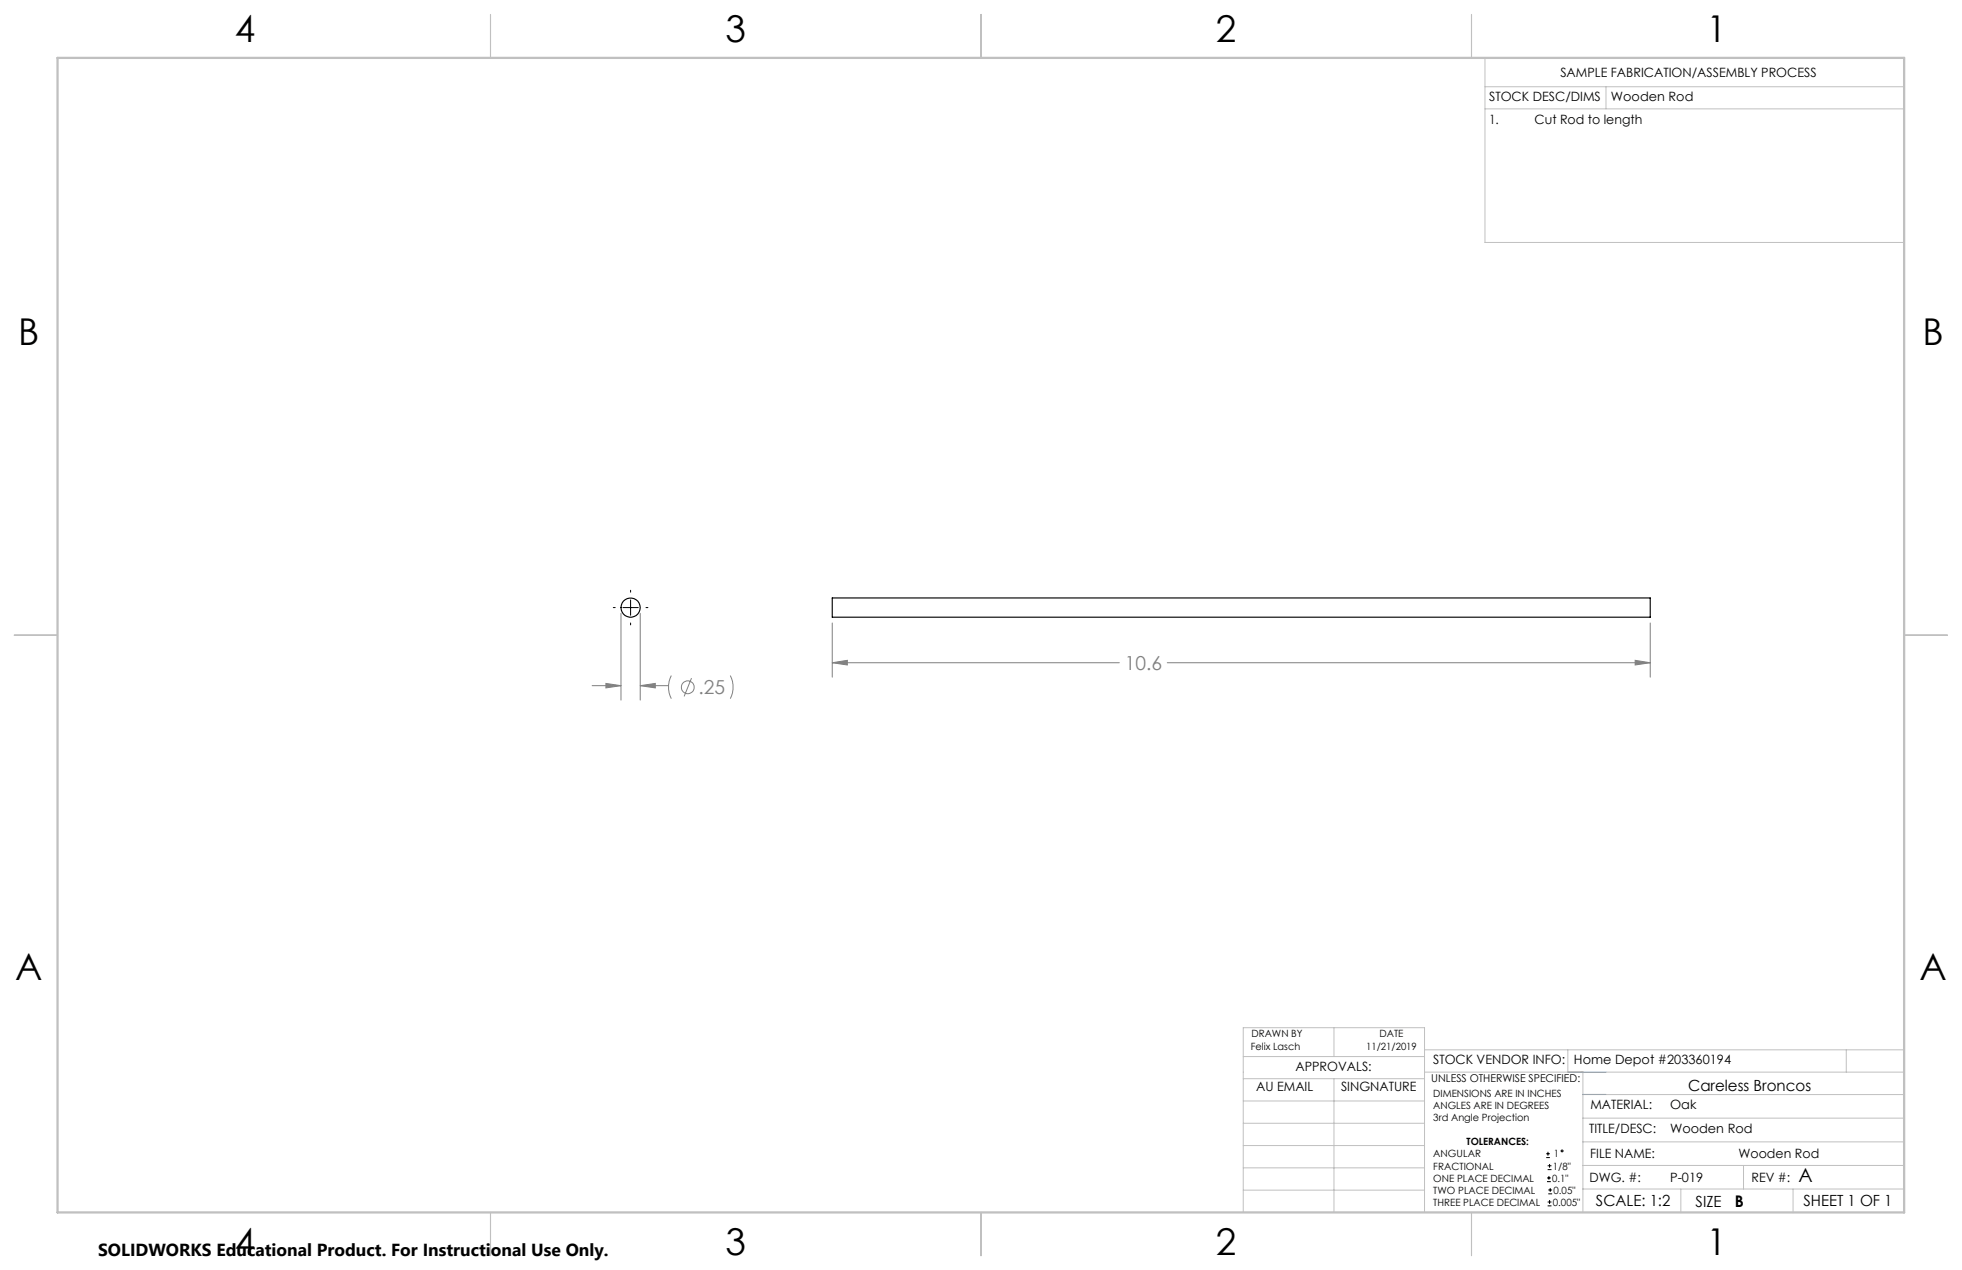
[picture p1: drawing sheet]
<svg xmlns="http://www.w3.org/2000/svg" width="432mm" height="279mm" viewBox="0 0 432 279" stroke-linecap="round" stroke-linejoin="round" font-family="sans-serif">
<g fill="none" stroke="#808080" stroke-width=".22">
<path d="M136.7 134.9v19.1M140.9 134.9v19.1M183.2 137.1v11.9M363.2 137.1v11.9M130.3 150.8h6.4M133.4 150.4l3.3 .4-3.3 .5zM140.9 150.8l3.3-.4v.9zM140.9 150.8h6.2M147.7 148.6a5.7 5.7 0 0 0 0 5.1M152.2 149.2l-1.6 4M160.7 148.6a5.7 5.7 0 0 1 0 5.1M183.2 145.8l3.3-.5v1z"/>
<path d="M183.2 145.8h63.1M256.9 145.8h106.3M359.9 145.3l3.3 .5-3.3 .5z"/>
<circle cx="151.4" cy="151.2" r="1.41"/>
</g>
<g fill="none" stroke="#000" stroke-width=".22">
<path d="M135 133.7h.4M137.1 133.7h3.4M138.8 129.9v.4M138.8 132v3.4M138.8 137.1v.4M142.2 133.7h.4M340.3 254.7h.8M340.3 253.8h.8M340.5 260h.8M340.5 259.2h.8M340.6 257.3h.9M340.6 256.5h.9"/>
<path d="M340.7 253.4v.8M340.9 258.7v.8M341 256.1v.8M340.6 265.3h.9M340.6 264.4h.9M340.7 262.6h.9M340.7 261.8h.9M341 264v.9M341.2 261.4v.8"/>
<circle cx="343.8" cy="253.2" r=".2"/>
</g>
<g fill="none" stroke="#c0c0c0" stroke-width=".22">
<path d="M326.8 19.1h92.3M326.8 12.7v40.6h92.3M353.4 19.1v4.9M326.8 24h92.3M273.6 232.4h39.9M273.6 237.3h39.9M293.6 226.1v6.3M293.6 237.3v29.4M313.5 235.9h105.6M313.5 231h105.6M345.1 231v4.9M348.4 235.9v30.9"/>
<path d="M406.3 231v4.9M273.6 242.2h39.9M273.6 247.1h39.9M273.6 252h39.9M273.6 256.9h39.9M348.4 246h70.7M348.4 256.4h70.7M348.4 251.2h70.7M348.4 240.8h70.7M383.7 256.4v5.2M273.6 261.8h39.9M313.5 266.7v-40.6h-39.9v40.6h74.4"/>
<path d="M348.4 261.6h70.7M369.9 261.6v5.2M394.6 261.6v5.2"/>
</g>
<path d="M108 3.2v9.5M215.9 3.2v9.5M323.8 3.2v9.5M3.1 139.7h9.6M419.1 139.7h9.5M108 266.7v9.6M215.9 266.7v9.6M323.8 266.7v9.6" fill="none" stroke="#c0c0c0" stroke-width=".25"/>
<path d="M12.7 12.7h406.4v254h-406.4z" fill="none" stroke="#c0c0c0" stroke-width=".5"/>
<path d="M345.1 235.9h8.3M348.4 240.8h5" fill="none" stroke="#53a9ff" stroke-width=".22"/>
<path d="M183.2 145.8l3.3-.5v1zM359.9 145.3l3.3 .5-3.3 .5zM133.4 150.4l3.3 .4-3.3 .5zM140.9 150.8l3.3-.4v.9z" fill="#808080"/>
<g fill="none" stroke="#000" stroke-width=".25">
<path d="M183.2 131.6h180v4.2h-180z"/>
<circle cx="138.8" cy="133.7" r="2.12"/>
</g>
<g font-size="8.1">
<text x="51.7" y="9.3">4</text>
<text x="159.7" y="9.3">3</text>
<text x="267.6" y="9.3">2</text>
<text x="375.6" y="9.3">1</text>
<text x="4" y="76">B</text>
<text x="423.1" y="76">B</text>
<text x="3.3" y="215.7">A</text>
<text x="422.4" y="215.7">A</text>
<text x="51.7" y="276">4</text>
<text x="159.7" y="276">3</text>
<text x="267.6" y="276">2</text>
<text x="375.6" y="276">1</text>
</g>
<g font-size="4.2" fill="#808080">
<text x="247.5" y="147.4">10.6</text>
<text x="153.7" y="152.7">.25</text>
</g>
<text font-size="4.2" x="395.8" y="260">A</text>
<text font-size="3.8" x="21.6" y="276.3">SOLIDWORKS Educational Product. For Instructional Use Only.</text>
<text font-size="3.5" x="381.8" y="265.6">B</text>
<g font-size="3.4">
<text x="371.5" y="240.1">Careless Broncos</text>
<text x="351.2" y="265.2">SCALE: 1:2</text>
<text x="373.2" y="265.6">SIZE</text>
<text x="396.9" y="265.2">SHEET 1 OF 1</text>
</g>
<g font-size="2.8">
<text x="343.4" y="16.9">SAMPLE FABRICATION/ASSEMBLY PROCESS</text>
<text x="327.7" y="22.3">STOCK DESC/DIMS</text>
<text x="354.5" y="22.2">Wooden Rod</text>
<text x="327.7" y="27.3">1.</text>
<text x="337.7" y="27.3">Cut Rod to length</text>
<text x="285.1" y="235.7">APPROVALS:</text>
<text x="315.4" y="234.1">STOCK VENDOR INFO:</text>
<text x="346.4" y="234.1">Home Depot #203360194</text>
<text x="276.4" y="240.1">AU EMAIL</text>
<text x="295.1" y="240.1">SINGNATURE</text>
<text x="350" y="244.1">MATERIAL:</text>
<text x="367.6" y="244.1">Oak</text>
<text x="349.7" y="249.2">TITLE/DESC:</text>
<text x="367.6" y="249.2">Wooden Rod</text>
<text x="350" y="254.7">FILE NAME:</text>
<text x="382.6" y="254.8">Wooden Rod</text>
<text x="349.8" y="260">DWG. #:</text>
<text x="367.6" y="260">P-019</text>
<text x="385.5" y="260">REV #:</text>
</g>
<text font-size="2.4" x="315" y="238.1">UNLESS OTHERWISE SPECIFIED:</text>
<g font-size="2.2">
<text x="275.3" y="231.1">Felix Lasch</text>
<text x="275.4" y="228.2">DRAWN BY</text>
<text x="300.7" y="231.1">11/21/2019</text>
<text x="303.6" y="228.2">DATE</text>
<text x="315.4" y="241.4">DIMENSIONS ARE IN INCHES</text>
<text x="315.4" y="244">ANGLES ARE IN DEGREES</text>
<text x="315.4" y="246.7">3rd Angle Projection</text>
<text x="322.8" y="252">TOLERANCES:</text>
<text x="315.4" y="254.6">ANGULAR</text>
<text x="315.4" y="257.3">FRACTIONAL</text>
<text x="341.8" y="257.3">1/8&quot;</text>
<text x="342" y="254.6">1</text>
<text x="315.4" y="262.6">TWO PLACE DECIMAL</text>
<text x="315.4" y="260">ONE PLACE DECIMAL</text>
<text x="341.6" y="260">0.1&quot;</text>
<text x="341.9" y="262.6">0.05&quot;</text>
<text x="315.4" y="265.3">THREE PLACE DECIMAL</text>
<text x="341.8" y="265.3">0.005&quot;</text>
</g>
</svg>
